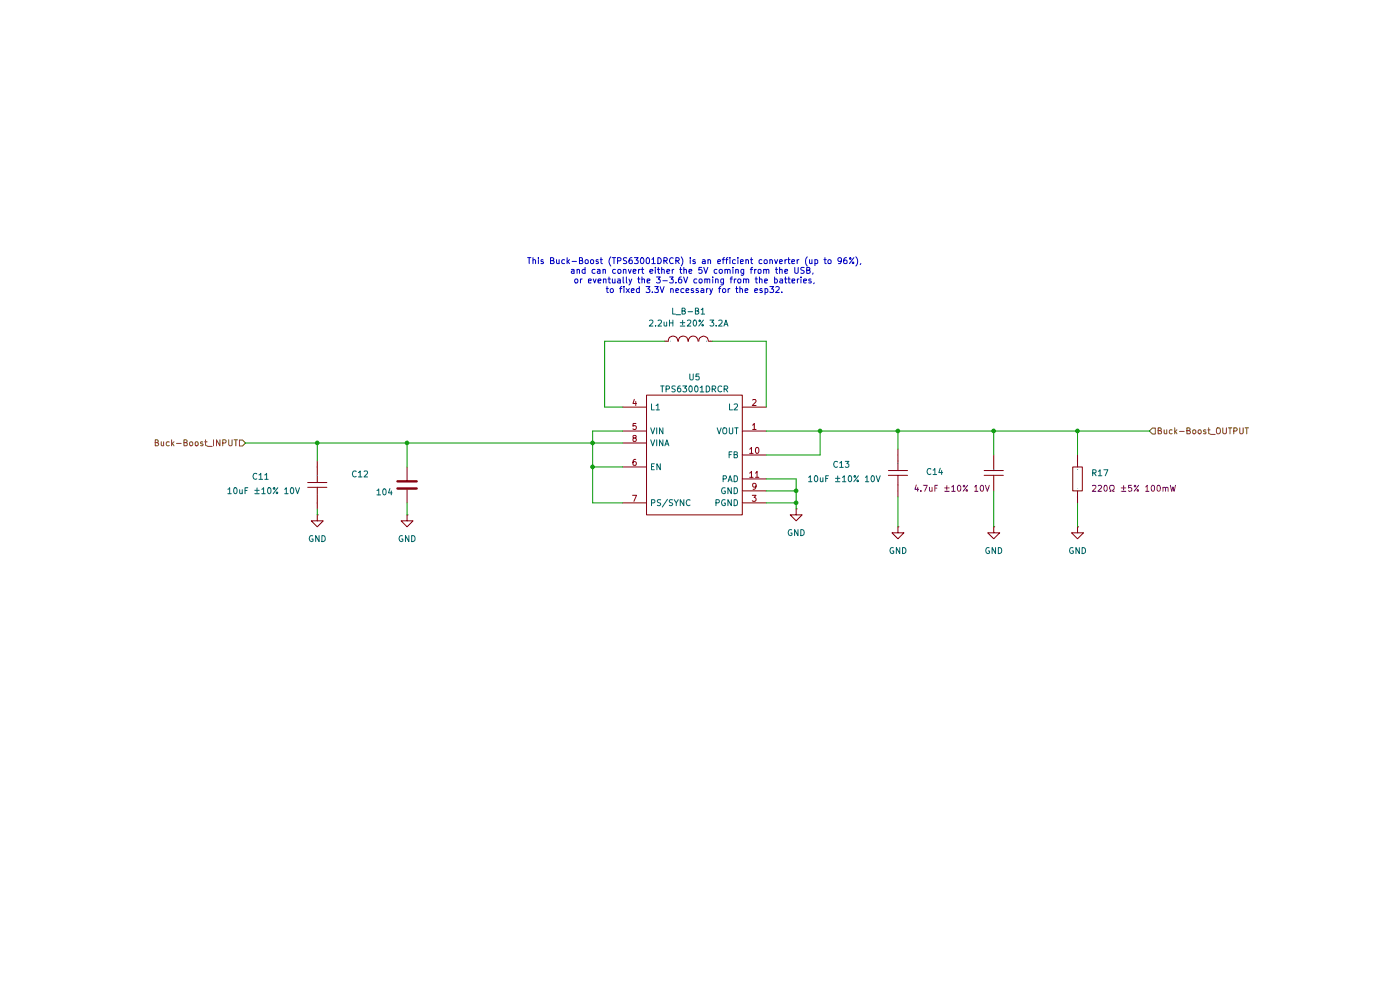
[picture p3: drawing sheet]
(kicad_sch
 (version 20250114)
 (generator "eeschema")
 (generator_version "9.0")
 (paper "A4")
 (lib_symbols
  (symbol "CL10A106KP8NNNC_1" (exclude_from_sim no) (in_bom yes) (on_board yes)
   (property "Reference" "C" (at 0 4.318 0) (effects (font (size 1.27 1.27))))
   (property "Value" "10uF" (at 0 -6.604 0) (effects (font (size 1.27 1.27)) (hide yes)))
   (property "Footprint" "ProLib_pcs_Cap_SMD_10uF_CL10A106KP8NNNC_2025-05-20:C0603" (at 0.254 11.684 0) (effects (font (size 1.27 1.27)) (hide yes)))
   (property "Datasheet" "https://atta.szlcsc.com/upload/public/pdf/source/20160218/1457707763339.pdf" (at -0.762 16.51 0) (effects (font (size 1.27 1.27)) (hide yes)))
   (property "Description" "Capacitance: Tolerance:±10% Tolerance:±10% Voltage Rated: Temperature Coefficient:" (at 0.254 19.812 0) (effects (font (size 1.27 1.27)) (hide yes)))
   (property "Manufacturer Part" "CL10A106KP8NNNC" (at 0 8.128 0) (effects (font (size 1.27 1.27)) (hide yes)))
   (property "Manufacturer" "SAMSUNG(三星)" (at 0 -10.16 0) (effects (font (size 1.27 1.27)) (hide yes)))
   (property "Supplier Part" "C19702" (at 0 -4.318 0) (effects (font (size 1.27 1.27)) (hide yes)))
   (property "Supplier" "LCSC" (at -0.254 -13.97 0) (effects (font (size 1.27 1.27)) (hide yes)))
   (property "LCSC Part Name" "10uF ±10% 10V" (at 0.762 -17.526 0) (effects (font (size 1.27 1.27)) (hide yes)))
   (symbol "CL10A106KP8NNNC_1_1_0"
    (polyline (pts (xy -0.508 0) (xy -2.54 0)) (stroke (width 0) (type default)) (fill (type none)))
    (polyline (pts (xy -0.508 -2.032) (xy -0.508 2.032)) (stroke (width 0) (type default)) (fill (type none)))
    (polyline (pts (xy 0.508 2.032) (xy 0.508 -2.032)) (stroke (width 0) (type default)) (fill (type none)))
    (polyline (pts (xy 2.54 0) (xy 0.508 0)) (stroke (width 0) (type default)) (fill (type none)))
    (pin input line (at -5.08 0 0) (length 2.54) (name "1" (effects (font (size 0.0254 0.0254)))) (number "1" (effects (font (size 0.0254 0.0254)))))
    (pin input line (at 5.08 0 180) (length 2.54) (name "2" (effects (font (size 0.0254 0.0254)))) (number "2" (effects (font (size 0.0254 0.0254))))))
   (embedded_fonts no))
  (symbol "Device:C"
   (pin_numbers (hide yes))
   (pin_names
    (offset 0.254)) (exclude_from_sim no) (in_bom yes) (on_board yes)
   (property "Reference" "C" (at 0.635 2.54 0) (effects (font (size 1.27 1.27)) (justify left)))
   (property "Value" "C" (at 0.635 -2.54 0) (effects (font (size 1.27 1.27)) (justify left)))
   (property "Footprint" "" (at 0.9652 -3.81 0) (effects (font (size 1.27 1.27)) (hide yes)))
   (property "Datasheet" "~" (at 0 0 0) (effects (font (size 1.27 1.27)) (hide yes)))
   (property "Description" "Unpolarized capacitor" (at 0 0 0) (effects (font (size 1.27 1.27)) (hide yes)))
   (symbol "C_0_1"
    (polyline (pts (xy -2.032 0.762) (xy 2.032 0.762)) (stroke (width 0.508) (type default)) (fill (type none)))
    (polyline (pts (xy -2.032 -0.762) (xy 2.032 -0.762)) (stroke (width 0.508) (type default)) (fill (type none))))
   (symbol "C_1_1"
    (pin passive line (at 0 3.81 270) (length 2.794) (name "~" (effects (font (size 1.27 1.27)))) (number "1" (effects (font (size 1.27 1.27)))))
    (pin passive line (at 0 -3.81 90) (length 2.794) (name "~" (effects (font (size 1.27 1.27)))) (number "2" (effects (font (size 1.27 1.27))))))
   (embedded_fonts no))
  (symbol "GND_1"
   (power)
   (pin_numbers (hide yes))
   (pin_names
    (offset 0) (hide yes)) (exclude_from_sim no) (in_bom yes) (on_board yes)
   (property "Reference" "#PWR" (at 0 -6.35 0) (effects (font (size 1.27 1.27)) (hide yes)))
   (property "Value" "GND" (at 0 -3.81 0) (effects (font (size 1.27 1.27))))
   (property "Footprint" "" (at 0 0 0) (effects (font (size 1.27 1.27)) (hide yes)))
   (property "Datasheet" "" (at 0 0 0) (effects (font (size 1.27 1.27)) (hide yes)))
   (property "Description" "Power symbol creates a global label with name \"GND\" , ground" (at 0 0 0) (effects (font (size 1.27 1.27)) (hide yes)))
   (symbol "GND_1_0_1"
    (polyline (pts (xy 0 0) (xy 0 -1.27) (xy 1.27 -1.27) (xy 0 -2.54) (xy -1.27 -1.27) (xy 0 -1.27)) (stroke (width 0) (type default)) (fill (type none))))
   (symbol "GND_1_1_1"
    (pin power_in line (at 0 0 270) (length 0) (name "~" (effects (font (size 1.27 1.27)))) (number "1" (effects (font (size 1.27 1.27))))))
   (embedded_fonts no))
  (symbol "My_Personal_Symbols_Library:0603WAJ0221T5E" (exclude_from_sim no) (in_bom yes) (on_board yes)
   (property "Reference" "R" (at 0 2.286 0) (effects (font (size 1.27 1.27))))
   (property "Value" "220Ω" (at 0 -3.81 0) (effects (font (size 1.27 1.27)) (hide yes)))
   (property "Footprint" "ProLib_pcs_Res_SMD_220_0603WAJ0221T5E_2025-05-20:R0603" (at -1.016 13.716 0) (effects (font (size 1.27 1.27)) (hide yes)))
   (property "Datasheet" "https://atta.szlcsc.com/upload/public/pdf/source/20200306/C422600_1E6D84923E4A46A82E41ADD87F860B5C.pdf" (at -0.762 17.526 0) (effects (font (size 1.27 1.27)) (hide yes)))
   (property "Description" "Type:Thick Film Resistors Resistance: Tolerance:±5% Tolerance:±5% Power(Watts): Overload Voltage (Max): Temperature Coefficient:±100ppm/°C Temperature Coefficient:±100ppm/°C Operating Temperature Range:-55°C~+155°C Operating Temperature Range:-55°C~+155°C" (at 0.254 20.32 0) (effects (font (size 1.27 1.27)) (hide yes)))
   (property "Manufacturer Part" "0603WAJ0221T5E" (at 0.254 8.382 0) (effects (font (size 1.27 1.27)) (hide yes)))
   (property "Manufacturer" "UNI-ROYAL(厚声)" (at 0 11.176 0) (effects (font (size 1.27 1.27)) (hide yes)))
   (property "Supplier Part" "C1226" (at 0 -6.604 0) (effects (font (size 1.27 1.27)) (hide yes)))
   (property "Supplier" "LCSC" (at 0.254 -8.89 0) (effects (font (size 1.27 1.27)) (hide yes)))
   (property "LCSC Part Name" "220Ω ±5% 100mW 厚膜电阻" (at 0.254 5.842 0) (effects (font (size 1.27 1.27)) (hide yes)))
   (symbol "0603WAJ0221T5E_1_0"
    (rectangle (start -2.54 -1.016) (end 2.54 1.016) (stroke (width 0) (type default)) (fill (type none)))
    (pin input line (at -5.08 0 0) (length 2.54) (name "1" (effects (font (size 0.0254 0.0254)))) (number "1" (effects (font (size 0.0254 0.0254)))))
    (pin input line (at 5.08 0 180) (length 2.54) (name "2" (effects (font (size 0.0254 0.0254)))) (number "2" (effects (font (size 0.0254 0.0254))))))
   (embedded_fonts no))
  (symbol "My_Personal_Symbols_Library:CL10A475KP8NNNC" (exclude_from_sim no) (in_bom yes) (on_board yes)
   (property "Reference" "C" (at 0 3.556 0) (effects (font (size 1.27 1.27))))
   (property "Value" "4.7uF" (at 0.254 -5.08 0) (effects (font (size 1.27 1.27)) (hide yes)))
   (property "Footprint" "ProLib_pcs_Cap_SMD_4.7uF_CL10A475KP8NNNC_2025-05-20:C0603" (at 0.254 18.542 0) (effects (font (size 1.27 1.27)) (hide yes)))
   (property "Datasheet" "https://atta.szlcsc.com/upload/public/pdf/source/20160218/1457707763339.pdf" (at 0.254 16.256 0) (effects (font (size 1.27 1.27)) (hide yes)))
   (property "Description" "Capacitance: Tolerance:±10% Tolerance:±10% Voltage Rated: Temperature Coefficient:" (at 0.254 13.462 0) (effects (font (size 1.27 1.27)) (hide yes)))
   (property "Manufacturer Part" "CL10A475KP8NNNC" (at -0.508 -12.192 0) (effects (font (size 1.27 1.27)) (hide yes)))
   (property "Manufacturer" "SAMSUNG(三星)" (at 0 10.414 0) (effects (font (size 1.27 1.27)) (hide yes)))
   (property "Supplier Part" "C1705" (at -0.254 -9.906 0) (effects (font (size 1.27 1.27)) (hide yes)))
   (property "Supplier" "LCSC" (at 0.254 8.128 0) (effects (font (size 1.27 1.27)) (hide yes)))
   (property "LCSC Part Name" "4.7uF ±10% 10V" (at -0.254 -7.112 0) (effects (font (size 1.27 1.27)) (hide yes)))
   (symbol "CL10A475KP8NNNC_1_0"
    (polyline (pts (xy -1.27 0) (xy -0.508 0)) (stroke (width 0) (type default)) (fill (type none)))
    (polyline (pts (xy -0.508 2.032) (xy -0.508 -2.032)) (stroke (width 0) (type default)) (fill (type none)))
    (polyline (pts (xy 0.508 2.032) (xy 0.508 -2.032)) (stroke (width 0) (type default)) (fill (type none)))
    (polyline (pts (xy 0.508 0) (xy 1.27 0)) (stroke (width 0) (type default)) (fill (type none)))
    (pin input line (at -3.81 0 0) (length 2.54) (name "1" (effects (font (size 0.0254 0.0254)))) (number "1" (effects (font (size 0.0254 0.0254)))))
    (pin input line (at 3.81 0 180) (length 2.54) (name "2" (effects (font (size 0.0254 0.0254)))) (number "2" (effects (font (size 0.0254 0.0254))))))
   (embedded_fonts no))
  (symbol "My_Personal_Symbols_Library:SWPA4018S2R2MT" (exclude_from_sim no) (in_bom yes) (on_board yes)
   (property "Reference" "L" (at 0.254 3.302 0) (effects (font (size 1.27 1.27))))
   (property "Value" "2.2uH" (at 0.254 -3.048 0) (effects (font (size 1.27 1.27)) (hide yes)))
   (property "Footprint" "IND_2.2uH_SWPA4018S2R2MT:IND-SMD_L4.0-W4.0_SWPA4018S" (at 1.016 13.462 0) (effects (font (size 1.27 1.27)) (hide yes)))
   (property "Datasheet" "https://atta.szlcsc.com/upload/public/pdf/source/20231024/317626D2AA2F8AB4113C1875E432E6E1.pdf" (at 1.27 16.002 0) (effects (font (size 1.27 1.27)) (hide yes)))
   (property "Description" "Inductance: Tolerance:±20% Tolerance:±20% Rated Current: Current - Saturation(Isat):3.2A DC Resistance(DCR): Type:- Ratings:-" (at 1.016 9.652 0) (effects (font (size 1.27 1.27)) (hide yes)))
   (property "Manufacturer Part" "SWPA4018S2R2MT" (at 0 -8.382 0) (effects (font (size 1.27 1.27)) (hide yes)))
   (property "Manufacturer" "Sunlord(顺络)" (at 0.254 -10.668 0) (effects (font (size 1.27 1.27)) (hide yes)))
   (property "Supplier Part" "C50543" (at 0 -5.842 0) (effects (font (size 1.27 1.27)) (hide yes)))
   (property "Supplier" "LCSC" (at 0 -13.208 0) (effects (font (size 1.27 1.27)) (hide yes)))
   (property "LCSC Part Name" "2.2uH ±20% 3.2A" (at 0.508 7.112 0) (effects (font (size 1.27 1.27)) (hide yes)))
   (symbol "SWPA4018S2R2MT_1_0"
    (polyline (pts (xy -4.2672 0) (xy -4.2164 0.4318) (xy -4.2164 0.4318) (xy -4.0132 0.7874) (xy -4.0132 0.7874) (xy -3.6576 1.016) (xy -3.6576 1.016) (xy -3.2512 1.0922) (xy -3.2512 1.0922) (xy -2.8702 1.016) (xy -2.8702 1.016) (xy -2.5146 0.7874) (xy -2.5146 0.7874) (xy -2.3114 0.4064) (xy -2.3114 0.4064) (xy -2.2606 0)) (stroke (width 0) (type default)) (fill (type none)))
    (polyline (pts (xy -2.1082 0) (xy -2.0828 0.4318) (xy -2.0828 0.4318) (xy -1.8542 0.7874) (xy -1.8542 0.7874) (xy -1.524 1.016) (xy -1.524 1.016) (xy -1.1176 1.0922) (xy -1.1176 1.0922) (xy -0.7112 1.016) (xy -0.7112 1.016) (xy -0.3556 0.7874) (xy -0.3556 0.7874) (xy -0.1524 0.4318) (xy -0.1524 0.4318) (xy -0.1016 0)) (stroke (width 0) (type default)) (fill (type none)))
    (polyline (pts (xy 0 0) (xy 0.0508 0.4318) (xy 0.0508 0.4318) (xy 0.2794 0.7874) (xy 0.2794 0.7874) (xy 0.6096 1.016) (xy 0.6096 1.016) (xy 1.016 1.0922) (xy 1.016 1.0922) (xy 1.4224 1.016) (xy 1.4224 1.016) (xy 1.7526 0.7874) (xy 1.7526 0.7874) (xy 1.9812 0.4318) (xy 1.9812 0.4318) (xy 2.032 0)) (stroke (width 0) (type default)) (fill (type none)))
    (polyline (pts (xy 2.2098 0) (xy 2.2606 0.4064) (xy 2.2606 0.4064) (xy 2.4638 0.762) (xy 2.4638 0.762) (xy 2.8194 0.9906) (xy 2.8194 0.9906) (xy 3.2004 1.0922) (xy 3.2004 1.0922) (xy 3.6068 0.9906) (xy 3.6068 0.9906) (xy 3.9624 0.762) (xy 3.9624 0.762) (xy 4.1656 0.4064) (xy 4.1656 0.4064) (xy 4.2164 0)) (stroke (width 0) (type default)) (fill (type none)))
    (pin passive line (at -5.08 0 0) (length 0.762) (name "1" (effects (font (size 0.0254 0.0254)))) (number "1" (effects (font (size 0.0254 0.0254)))))
    (pin passive line (at 5.08 0 180) (length 0.762) (name "2" (effects (font (size 0.0254 0.0254)))) (number "2" (effects (font (size 0.0254 0.0254))))))
   (embedded_fonts no))
  (symbol "My_Personal_Symbols_Library:TPS63001DRCR" (exclude_from_sim no) (in_bom yes) (on_board yes)
   (property "Reference" "U" (at 0 14.224 0) (effects (font (size 1.27 1.27))))
   (property "Value" "" (at 0 0 0) (effects (font (size 1.27 1.27))))
   (property "Footprint" "ProLib_pcs_TPS63001DRCR_2025-05-19:VSON-10_L3.0-W3.0-P0.50-TL-EP_TPS62410DRCR" (at 1.27 16.002 0) (effects (font (size 1.27 1.27)) (hide yes)))
   (property "Datasheet" "https://www.ti.com/cn/lit/gpn/tps63001" (at 0.254 -15.748 0) (effects (font (size 1.27 1.27)) (hide yes)))
   (property "Description" "Function:Boost type Output Type:Fixed Voltage - Supply:1.8V~5.5V Voltage - Supply:1.8V~5.5V Output Voltage:3.3V Output Voltage:3.3V Output Current:- Frequency - Switching:1.5MHz Frequency - Switching:1.5MHz Operating Temperature:-40°C~+85°C@(TA) Operating T" (at -0.254 19.558 0) (effects (font (size 1.27 1.27)) (hide yes)))
   (property "Manufacturer Part" "TPS63001DRCR" (at 0.762 23.368 0) (effects (font (size 1.27 1.27)) (hide yes)))
   (property "Manufacturer" "TI(德州仪器)" (at 0 -21.336 0) (effects (font (size 1.27 1.27)) (hide yes)))
   (property "Supplier Part" "C28060" (at -0.254 25.654 0) (effects (font (size 1.27 1.27)) (hide yes)))
   (property "Supplier" "LCSC" (at 0 -24.13 0) (effects (font (size 1.27 1.27)) (hide yes)))
   (property "LCSC Part Name" "高效率单电感升降压转换器" (at 0.762 -18.542 0) (effects (font (size 1.27 1.27)) (hide yes)))
   (symbol "TPS63001DRCR_1_0"
    (rectangle (start -10.16 -12.7) (end 10.16 12.7) (stroke (width 0) (type default)) (fill (type none)))
    (pin bidirectional line (at -15.24 10.16 0) (length 5.08) (name "L1" (effects (font (size 1.27 1.27)))) (number "4" (effects (font (size 1.27 1.27)))))
    (pin input line (at -15.24 5.08 0) (length 5.08) (name "VIN" (effects (font (size 1.27 1.27)))) (number "5" (effects (font (size 1.27 1.27)))))
    (pin input line (at -15.24 2.54 0) (length 5.08) (name "VINA" (effects (font (size 1.27 1.27)))) (number "8" (effects (font (size 1.27 1.27)))))
    (pin input line (at -15.24 -2.54 0) (length 5.08) (name "EN" (effects (font (size 1.27 1.27)))) (number "6" (effects (font (size 1.27 1.27)))))
    (pin input line (at -15.24 -10.16 0) (length 5.08) (name "PS/SYNC" (effects (font (size 1.27 1.27)))) (number "7" (effects (font (size 1.27 1.27)))))
    (pin bidirectional line (at 15.24 10.16 180) (length 5.08) (name "L2" (effects (font (size 1.27 1.27)))) (number "2" (effects (font (size 1.27 1.27)))))
    (pin passive line (at 15.24 5.08 180) (length 5.08) (name "VOUT" (effects (font (size 1.27 1.27)))) (number "1" (effects (font (size 1.27 1.27)))))
    (pin passive line (at 15.24 0 180) (length 5.08) (name "FB" (effects (font (size 1.27 1.27)))) (number "10" (effects (font (size 1.27 1.27)))))
    (pin power_in line (at 15.24 -5.08 180) (length 5.08) (name "PAD" (effects (font (size 1.27 1.27)))) (number "11" (effects (font (size 1.27 1.27)))))
    (pin power_in line (at 15.24 -7.62 180) (length 5.08) (name "GND" (effects (font (size 1.27 1.27)))) (number "9" (effects (font (size 1.27 1.27)))))
    (pin power_in line (at 15.24 -10.16 180) (length 5.08) (name "PGND" (effects (font (size 1.27 1.27)))) (number "3" (effects (font (size 1.27 1.27))))))
   (embedded_fonts no)))
 (text "This Buck-Boost (TPS63001DRCR) is an efficient converter (up to 96%),\nand can convert either the 5V coming from the USB, \nor eventually the 3-3.6V coming from the batteries,\nto fixed 3.3V necessary for the esp32."
  (exclude_from_sim no)
  (at 147.32 58.674 0)
  (effects (font (size 1.27 1.27))))
 (junction
  (at 125.73 99.06)
  (diameter 0)
  (color 0 0 0 0))
 (junction
  (at 173.99 91.44)
  (diameter 0)
  (color 0 0 0 0))
 (junction
  (at 168.91 106.68)
  (diameter 0)
  (color 0 0 0 0))
 (junction
  (at 228.6 91.44)
  (diameter 0)
  (color 0 0 0 0))
 (junction
  (at 67.31 93.98)
  (diameter 0)
  (color 0 0 0 0))
 (junction
  (at 168.91 104.14)
  (diameter 0)
  (color 0 0 0 0))
 (junction
  (at 86.36 93.98)
  (diameter 0)
  (color 0 0 0 0))
 (junction
  (at 210.82 91.44)
  (diameter 0)
  (color 0 0 0 0))
 (junction
  (at 125.73 93.98)
  (diameter 0)
  (color 0 0 0 0))
 (junction
  (at 190.5 91.44)
  (diameter 0)
  (color 0 0 0 0))
 (wire
  (pts (xy 125.73 99.06) (xy 125.73 93.98))
  (stroke (width 0) (type default)))
 (wire
  (pts (xy 140.97 72.39) (xy 128.27 72.39))
  (stroke (width 0) (type default)))
 (wire
  (pts (xy 210.82 104.14) (xy 210.82 111.76))
  (stroke (width 0) (type default)))
 (wire
  (pts (xy 128.27 72.39) (xy 128.27 86.36))
  (stroke (width 0) (type default)))
 (wire
  (pts (xy 132.08 93.98) (xy 125.73 93.98))
  (stroke (width 0) (type default)))
 (wire
  (pts (xy 190.5 91.44) (xy 210.82 91.44))
  (stroke (width 0) (type default)))
 (wire
  (pts (xy 162.56 96.52) (xy 173.99 96.52))
  (stroke (width 0) (type default)))
 (wire
  (pts (xy 132.08 91.44) (xy 125.73 91.44))
  (stroke (width 0) (type default)))
 (wire
  (pts (xy 67.31 93.98) (xy 67.31 97.79))
  (stroke (width 0) (type default)))
 (wire
  (pts (xy 52.07 93.98) (xy 67.31 93.98))
  (stroke (width 0) (type default)))
 (wire
  (pts (xy 228.6 91.44) (xy 243.84 91.44))
  (stroke (width 0) (type default)))
 (wire
  (pts (xy 168.91 104.14) (xy 162.56 104.14))
  (stroke (width 0) (type default)))
 (wire
  (pts (xy 162.56 91.44) (xy 173.99 91.44))
  (stroke (width 0) (type default)))
 (wire
  (pts (xy 190.5 105.41) (xy 190.5 111.76))
  (stroke (width 0) (type default)))
 (wire
  (pts (xy 125.73 91.44) (xy 125.73 93.98))
  (stroke (width 0) (type default)))
 (wire
  (pts (xy 86.36 93.98) (xy 125.73 93.98))
  (stroke (width 0) (type default)))
 (wire
  (pts (xy 168.91 101.6) (xy 168.91 104.14))
  (stroke (width 0) (type default)))
 (wire
  (pts (xy 228.6 91.44) (xy 228.6 96.52))
  (stroke (width 0) (type default)))
 (wire
  (pts (xy 162.56 72.39) (xy 151.13 72.39))
  (stroke (width 0) (type default)))
 (wire
  (pts (xy 168.91 106.68) (xy 168.91 104.14))
  (stroke (width 0) (type default)))
 (wire
  (pts (xy 228.6 106.68) (xy 228.6 111.76))
  (stroke (width 0) (type default)))
 (wire
  (pts (xy 168.91 107.95) (xy 168.91 106.68))
  (stroke (width 0) (type default)))
 (wire
  (pts (xy 162.56 101.6) (xy 168.91 101.6))
  (stroke (width 0) (type default)))
 (wire
  (pts (xy 128.27 86.36) (xy 132.08 86.36))
  (stroke (width 0) (type default)))
 (wire
  (pts (xy 162.56 86.36) (xy 162.56 72.39))
  (stroke (width 0) (type default)))
 (wire
  (pts (xy 132.08 106.68) (xy 125.73 106.68))
  (stroke (width 0) (type default)))
 (wire
  (pts (xy 86.36 106.68) (xy 86.36 109.22))
  (stroke (width 0) (type default)))
 (wire
  (pts (xy 125.73 106.68) (xy 125.73 99.06))
  (stroke (width 0) (type default)))
 (wire
  (pts (xy 162.56 106.68) (xy 168.91 106.68))
  (stroke (width 0) (type default)))
 (wire
  (pts (xy 173.99 91.44) (xy 190.5 91.44))
  (stroke (width 0) (type default)))
 (wire
  (pts (xy 86.36 93.98) (xy 86.36 99.06))
  (stroke (width 0) (type default)))
 (wire
  (pts (xy 125.73 99.06) (xy 132.08 99.06))
  (stroke (width 0) (type default)))
 (wire
  (pts (xy 210.82 91.44) (xy 210.82 96.52))
  (stroke (width 0) (type default)))
 (wire
  (pts (xy 67.31 93.98) (xy 86.36 93.98))
  (stroke (width 0) (type default)))
 (wire
  (pts (xy 173.99 96.52) (xy 173.99 91.44))
  (stroke (width 0) (type default)))
 (wire
  (pts (xy 67.31 107.95) (xy 67.31 109.22))
  (stroke (width 0) (type default)))
 (wire
  (pts (xy 210.82 91.44) (xy 228.6 91.44))
  (stroke (width 0) (type default)))
 (wire
  (pts (xy 190.5 91.44) (xy 190.5 95.25))
  (stroke (width 0) (type default)))
 (hierarchical_label "Buck-Boost_OUTPUT"
  (shape input)
  (at 243.84 91.44 0)
  (effects (font (size 1.27 1.27)) (justify left)))
 (hierarchical_label "Buck-Boost_INPUT"
  (shape input)
  (at 52.07 93.98 180)
  (effects (font (size 1.27 1.27)) (justify right)))
 (symbol
  (lib_name "GND_1")
  (lib_id "power:GND")
  (at 190.5 111.76 0)
  (unit 1)
  (exclude_from_sim no)
  (in_bom yes)
  (on_board yes)
  (dnp no)
  (fields_autoplaced yes)
  (property "Reference" "#PWR051" (at 190.5 118.11 0) (effects (font (size 1.27 1.27)) (hide yes)))
  (property "Value" "GND" (at 190.5 116.84 0) (effects (font (size 1.27 1.27))))
  (property "Footprint" "" (at 190.5 111.76 0) (effects (font (size 1.27 1.27)) (hide yes)))
  (property "Datasheet" "" (at 190.5 111.76 0) (effects (font (size 1.27 1.27)) (hide yes)))
  (property "Description" "Power symbol creates a global label with name \"GND\" , ground" (at 190.5 111.76 0) (effects (font (size 1.27 1.27)) (hide yes)))
  (pin "1"))
 (symbol
  (lib_name "GND_1")
  (lib_id "power:GND")
  (at 67.31 109.22 0)
  (unit 1)
  (exclude_from_sim no)
  (in_bom yes)
  (on_board yes)
  (dnp no)
  (fields_autoplaced yes)
  (property "Reference" "#PWR047" (at 67.31 115.57 0) (effects (font (size 1.27 1.27)) (hide yes)))
  (property "Value" "GND" (at 67.31 114.3 0) (effects (font (size 1.27 1.27))))
  (property "Footprint" "" (at 67.31 109.22 0) (effects (font (size 1.27 1.27)) (hide yes)))
  (property "Datasheet" "" (at 67.31 109.22 0) (effects (font (size 1.27 1.27)) (hide yes)))
  (property "Description" "Power symbol creates a global label with name \"GND\" , ground" (at 67.31 109.22 0) (effects (font (size 1.27 1.27)) (hide yes)))
  (pin "1"))
 (symbol
  (lib_name "GND_1")
  (lib_id "power:GND")
  (at 86.36 109.22 0)
  (unit 1)
  (exclude_from_sim no)
  (in_bom yes)
  (on_board yes)
  (dnp no)
  (fields_autoplaced yes)
  (property "Reference" "#PWR048" (at 86.36 115.57 0) (effects (font (size 1.27 1.27)) (hide yes)))
  (property "Value" "GND" (at 86.36 114.3 0) (effects (font (size 1.27 1.27))))
  (property "Footprint" "" (at 86.36 109.22 0) (effects (font (size 1.27 1.27)) (hide yes)))
  (property "Datasheet" "" (at 86.36 109.22 0) (effects (font (size 1.27 1.27)) (hide yes)))
  (property "Description" "Power symbol creates a global label with name \"GND\" , ground" (at 86.36 109.22 0) (effects (font (size 1.27 1.27)) (hide yes)))
  (pin "1"))
 (symbol
  (lib_id "My_Personal_Symbols_Library:TPS63001DRCR")
  (at 147.32 96.52 0)
  (unit 1)
  (exclude_from_sim no)
  (in_bom yes)
  (on_board yes)
  (dnp no)
  (fields_autoplaced yes)
  (property "Reference" "U5" (at 147.32 80.01 0) (effects (font (size 1.27 1.27))))
  (property "Value" "TPS63001DRCR" (at 147.32 82.55 0) (effects (font (size 1.27 1.27))))
  (property "Footprint" "My_Personal_Footprints_Library:TPS63001DRCR" (at 148.59 80.518 0) (effects (font (size 1.27 1.27)) (hide yes)))
  (property "Datasheet" "https://www.ti.com/cn/lit/gpn/tps63001" (at 147.574 112.268 0) (effects (font (size 1.27 1.27)) (hide yes)))
  (property "Description" "Function:Boost type Output Type:Fixed Voltage - Supply:1.8V~5.5V Voltage - Supply:1.8V~5.5V Output Voltage:3.3V Output Voltage:3.3V Output Current:- Frequency - Switching:1.5MHz Frequency - Switching:1.5MHz Operating Temperature:-40°C~+85°C@(TA) Operating T" (at 147.066 76.962 0) (effects (font (size 1.27 1.27)) (hide yes)))
  (property "Manufacturer Part" "TPS63001DRCR" (at 148.082 73.152 0) (effects (font (size 1.27 1.27)) (hide yes)))
  (property "Manufacturer" "TI(德州仪器)" (at 147.32 117.856 0) (effects (font (size 1.27 1.27)) (hide yes)))
  (property "Supplier Part" "C28060" (at 147.066 70.866 0) (effects (font (size 1.27 1.27)) (hide yes)))
  (property "Supplier" "LCSC" (at 147.32 120.65 0) (effects (font (size 1.27 1.27)) (hide yes)))
  (property "LCSC Part Name" "高效率单电感升降压转换器" (at 148.082 115.062 0) (effects (font (size 1.27 1.27)) (hide yes)))
  (pin "8")
  (pin "11")
  (pin "7")
  (pin "4")
  (pin "5")
  (pin "6")
  (pin "1")
  (pin "2")
  (pin "10")
  (pin "9")
  (pin "3"))
 (symbol
  (lib_id "My_Personal_Symbols_Library:0603WAJ0221T5E")
  (at 228.6 101.6 90)
  (unit 1)
  (exclude_from_sim no)
  (in_bom yes)
  (on_board yes)
  (dnp no)
  (property "Reference" "R17" (at 231.394 100.33 90) (effects (font (size 1.27 1.27)) (justify right)))
  (property "Value" "220Ω" (at 232.41 101.6 0) (effects (font (size 1.27 1.27)) (hide yes)))
  (property "Footprint" "My_Personal_Footprints_Library:0603WAJ0221T5E" (at 214.884 102.616 0) (effects (font (size 1.27 1.27)) (hide yes)))
  (property "Datasheet" "https://atta.szlcsc.com/upload/public/pdf/source/20200306/C422600_1E6D84923E4A46A82E41ADD87F860B5C.pdf" (at 211.074 102.362 0) (effects (font (size 1.27 1.27)) (hide yes)))
  (property "Description" "Type:Thick Film Resistors Resistance: Tolerance:±5% Tolerance:±5% Power(Watts): Overload Voltage (Max): Temperature Coefficient:±100ppm/°C Temperature Coefficient:±100ppm/°C Operating Temperature Range:-55°C~+155°C Operating Temperature Range:-55°C~+155°C" (at 208.28 101.346 0) (effects (font (size 1.27 1.27)) (hide yes)))
  (property "Manufacturer Part" "0603WAJ0221T5E" (at 220.218 101.346 0) (effects (font (size 1.27 1.27)) (hide yes)))
  (property "Manufacturer" "UNI-ROYAL(厚声)" (at 217.424 101.6 0) (effects (font (size 1.27 1.27)) (hide yes)))
  (property "Supplier Part" "C1226" (at 235.204 101.6 0) (effects (font (size 1.27 1.27)) (hide yes)))
  (property "Supplier" "LCSC" (at 237.49 101.346 0) (effects (font (size 1.27 1.27)) (hide yes)))
  (property "LCSC Part Name" "220Ω ±5% 100mW" (at 240.538 103.632 90) (effects (font (size 1.27 1.27))))
  (property "REF" "C1226" (at 228.6 101.6 90) (effects (font (size 1.27 1.27)) (hide yes)))
  (pin "2")
  (pin "1"))
 (symbol
  (lib_name "CL10A106KP8NNNC_1")
  (lib_id "My_Personal_Symbols_Library:CL10A106KP8NNNC")
  (at 67.31 102.87 90)
  (unit 1)
  (exclude_from_sim no)
  (in_bom yes)
  (on_board yes)
  (dnp no)
  (property "Reference" "C11" (at 53.34 101.092 90) (effects (font (size 1.27 1.27)) (justify right)))
  (property "Value" "10uF ±10% 10V" (at 55.88 104.14 90) (effects (font (size 1.27 1.27))))
  (property "Footprint" "My_Personal_Footprints_Library:CL10A106KP8NNNC" (at 55.626 102.616 0) (effects (font (size 1.27 1.27)) (hide yes)))
  (property "Datasheet" "https://atta.szlcsc.com/upload/public/pdf/source/20160218/1457707763339.pdf" (at 50.8 103.632 0) (effects (font (size 1.27 1.27)) (hide yes)))
  (property "Description" "Capacitance: Tolerance:±10% Tolerance:±10% Voltage Rated: Temperature Coefficient:" (at 47.498 102.616 0) (effects (font (size 1.27 1.27)) (hide yes)))
  (property "Manufacturer Part" "CL10A106KP8NNNC" (at 59.182 102.87 0) (effects (font (size 1.27 1.27)) (hide yes)))
  (property "Manufacturer" "SAMSUNG(三星)" (at 77.47 102.87 0) (effects (font (size 1.27 1.27)) (hide yes)))
  (property "Supplier Part" "C19702" (at 71.628 102.87 0) (effects (font (size 1.27 1.27)) (hide yes)))
  (property "Supplier" "LCSC" (at 81.28 103.124 0) (effects (font (size 1.27 1.27)) (hide yes)))
  (property "LCSC Part Name" "10uF ±10% 10V" (at 84.836 102.108 0) (effects (font (size 1.27 1.27)) (hide yes)))
  (pin "1")
  (pin "2"))
 (symbol
  (lib_name "GND_1")
  (lib_id "power:GND")
  (at 168.91 107.95 0)
  (unit 1)
  (exclude_from_sim no)
  (in_bom yes)
  (on_board yes)
  (dnp no)
  (fields_autoplaced yes)
  (property "Reference" "#PWR050" (at 168.91 114.3 0) (effects (font (size 1.27 1.27)) (hide yes)))
  (property "Value" "GND" (at 168.91 113.03 0) (effects (font (size 1.27 1.27))))
  (property "Footprint" "" (at 168.91 107.95 0) (effects (font (size 1.27 1.27)) (hide yes)))
  (property "Datasheet" "" (at 168.91 107.95 0) (effects (font (size 1.27 1.27)) (hide yes)))
  (property "Description" "Power symbol creates a global label with name \"GND\" , ground" (at 168.91 107.95 0) (effects (font (size 1.27 1.27)) (hide yes)))
  (pin "1"))
 (symbol
  (lib_id "My_Personal_Symbols_Library:CL10A475KP8NNNC")
  (at 210.82 100.33 90)
  (unit 1)
  (exclude_from_sim no)
  (in_bom yes)
  (on_board yes)
  (dnp no)
  (property "Reference" "C14" (at 196.342 100.076 90) (effects (font (size 1.27 1.27)) (justify right)))
  (property "Value" "4.7uF" (at 215.9 100.076 0) (effects (font (size 1.27 1.27)) (hide yes)))
  (property "Footprint" "My_Personal_Footprints_Library:CL10A475KP8NNNC" (at 192.278 100.076 0) (effects (font (size 1.27 1.27)) (hide yes)))
  (property "Datasheet" "https://atta.szlcsc.com/upload/public/pdf/source/20160218/1457707763339.pdf" (at 194.564 100.076 0) (effects (font (size 1.27 1.27)) (hide yes)))
  (property "Description" "Capacitance: Tolerance:±10% Tolerance:±10% Voltage Rated: Temperature Coefficient:" (at 197.358 100.076 0) (effects (font (size 1.27 1.27)) (hide yes)))
  (property "Manufacturer Part" "CL10A475KP8NNNC" (at 223.012 100.838 0) (effects (font (size 1.27 1.27)) (hide yes)))
  (property "Manufacturer" "SAMSUNG(三星)" (at 200.406 100.33 0) (effects (font (size 1.27 1.27)) (hide yes)))
  (property "Supplier Part" "C1705" (at 220.726 100.584 0) (effects (font (size 1.27 1.27)) (hide yes)))
  (property "Supplier" "LCSC" (at 202.692 100.076 0) (effects (font (size 1.27 1.27)) (hide yes)))
  (property "LCSC Part Name" "4.7uF ±10% 10V" (at 201.93 103.632 90) (effects (font (size 1.27 1.27))))
  (pin "1")
  (pin "2"))
 (symbol
  (lib_name "GND_1")
  (lib_id "power:GND")
  (at 210.82 111.76 0)
  (unit 1)
  (exclude_from_sim no)
  (in_bom yes)
  (on_board yes)
  (dnp no)
  (fields_autoplaced yes)
  (property "Reference" "#PWR052" (at 210.82 118.11 0) (effects (font (size 1.27 1.27)) (hide yes)))
  (property "Value" "GND" (at 210.82 116.84 0) (effects (font (size 1.27 1.27))))
  (property "Footprint" "" (at 210.82 111.76 0) (effects (font (size 1.27 1.27)) (hide yes)))
  (property "Datasheet" "" (at 210.82 111.76 0) (effects (font (size 1.27 1.27)) (hide yes)))
  (property "Description" "Power symbol creates a global label with name \"GND\" , ground" (at 210.82 111.76 0) (effects (font (size 1.27 1.27)) (hide yes)))
  (pin "1"))
 (symbol
  (lib_name "CL10A106KP8NNNC_1")
  (lib_id "My_Personal_Symbols_Library:CL10A106KP8NNNC")
  (at 190.5 100.33 90)
  (unit 1)
  (exclude_from_sim no)
  (in_bom yes)
  (on_board yes)
  (dnp no)
  (property "Reference" "C13" (at 176.53 98.552 90) (effects (font (size 1.27 1.27)) (justify right)))
  (property "Value" "10uF ±10% 10V" (at 179.07 101.6 90) (effects (font (size 1.27 1.27))))
  (property "Footprint" "My_Personal_Footprints_Library:CL10A106KP8NNNC" (at 178.816 100.076 0) (effects (font (size 1.27 1.27)) (hide yes)))
  (property "Datasheet" "https://atta.szlcsc.com/upload/public/pdf/source/20160218/1457707763339.pdf" (at 173.99 101.092 0) (effects (font (size 1.27 1.27)) (hide yes)))
  (property "Description" "Capacitance: Tolerance:±10% Tolerance:±10% Voltage Rated: Temperature Coefficient:" (at 170.688 100.076 0) (effects (font (size 1.27 1.27)) (hide yes)))
  (property "Manufacturer Part" "CL10A106KP8NNNC" (at 182.372 100.33 0) (effects (font (size 1.27 1.27)) (hide yes)))
  (property "Manufacturer" "SAMSUNG(三星)" (at 200.66 100.33 0) (effects (font (size 1.27 1.27)) (hide yes)))
  (property "Supplier Part" "C19702" (at 194.818 100.33 0) (effects (font (size 1.27 1.27)) (hide yes)))
  (property "Supplier" "LCSC" (at 204.47 100.584 0) (effects (font (size 1.27 1.27)) (hide yes)))
  (property "LCSC Part Name" "10uF ±10% 10V" (at 208.026 99.568 0) (effects (font (size 1.27 1.27)) (hide yes)))
  (pin "1")
  (pin "2"))
 (symbol
  (lib_name "GND_1")
  (lib_id "power:GND")
  (at 228.6 111.76 0)
  (unit 1)
  (exclude_from_sim no)
  (in_bom yes)
  (on_board yes)
  (dnp no)
  (fields_autoplaced yes)
  (property "Reference" "#PWR053" (at 228.6 118.11 0) (effects (font (size 1.27 1.27)) (hide yes)))
  (property "Value" "GND" (at 228.6 116.84 0) (effects (font (size 1.27 1.27))))
  (property "Footprint" "" (at 228.6 111.76 0) (effects (font (size 1.27 1.27)) (hide yes)))
  (property "Datasheet" "" (at 228.6 111.76 0) (effects (font (size 1.27 1.27)) (hide yes)))
  (property "Description" "Power symbol creates a global label with name \"GND\" , ground" (at 228.6 111.76 0) (effects (font (size 1.27 1.27)) (hide yes)))
  (pin "1"))
 (symbol
  (lib_id "My_Personal_Symbols_Library:SWPA4018S2R2MT")
  (at 146.05 72.39 0)
  (unit 1)
  (exclude_from_sim no)
  (in_bom yes)
  (on_board yes)
  (dnp no)
  (fields_autoplaced yes)
  (property "Reference" "L_B-B1" (at 146.05 66.04 0) (effects (font (size 1.27 1.27))))
  (property "Value" "2.2uH ±20% 3.2A" (at 146.05 68.58 0) (effects (font (size 1.27 1.27))))
  (property "Footprint" "My_Personal_Footprints_Library:IND_2.2uH_SWPA4018S2R2MT" (at 147.066 58.928 0) (effects (font (size 1.27 1.27)) (hide yes)))
  (property "Datasheet" "https://atta.szlcsc.com/upload/public/pdf/source/20231024/317626D2AA2F8AB4113C1875E432E6E1.pdf" (at 147.32 56.388 0) (effects (font (size 1.27 1.27)) (hide yes)))
  (property "Description" "Inductance: Tolerance:±20% Tolerance:±20% Rated Current: Current - Saturation(Isat):3.2A DC Resistance(DCR): Type:- Ratings:-" (at 147.066 62.738 0) (effects (font (size 1.27 1.27)) (hide yes)))
  (property "Manufacturer Part" "SWPA4018S2R2MT" (at 146.05 80.772 0) (effects (font (size 1.27 1.27)) (hide yes)))
  (property "Manufacturer" "Sunlord(顺络)" (at 146.304 83.058 0) (effects (font (size 1.27 1.27)) (hide yes)))
  (property "Supplier Part" "C50543" (at 146.05 78.232 0) (effects (font (size 1.27 1.27)) (hide yes)))
  (property "Supplier" "LCSC" (at 146.05 85.598 0) (effects (font (size 1.27 1.27)) (hide yes)))
  (property "LCSC Part Name" "2.2uH ±20% 3.2A" (at 146.558 65.278 0) (effects (font (size 1.27 1.27)) (hide yes)))
  (pin "2")
  (pin "1"))
 (symbol
  (lib_id "Device:C")
  (at 86.36 102.87 0)
  (unit 1)
  (exclude_from_sim no)
  (in_bom yes)
  (on_board yes)
  (dnp no)
  (property "Reference" "C12" (at 74.422 100.584 0) (effects (font (size 1.27 1.27)) (justify left)))
  (property "Value" "104" (at 79.629 104.394 0) (effects (font (size 1.27 1.27)) (justify left)))
  (property "Footprint" "Capacitor_SMD:C_0805_2012Metric_Pad1.18x1.45mm_HandSolder" (at 87.3252 106.68 0) (effects (font (size 1.27 1.27)) (hide yes)))
  (property "Datasheet" "~" (at 86.36 102.87 0) (effects (font (size 1.27 1.27)) (hide yes)))
  (property "Description" "" (at 86.36 102.87 0) (effects (font (size 1.27 1.27))))
  (property "REF" "C49678" (at 86.36 102.87 0) (effects (font (size 1.27 1.27)) (hide yes)))
  (pin "1")
  (pin "2")))
